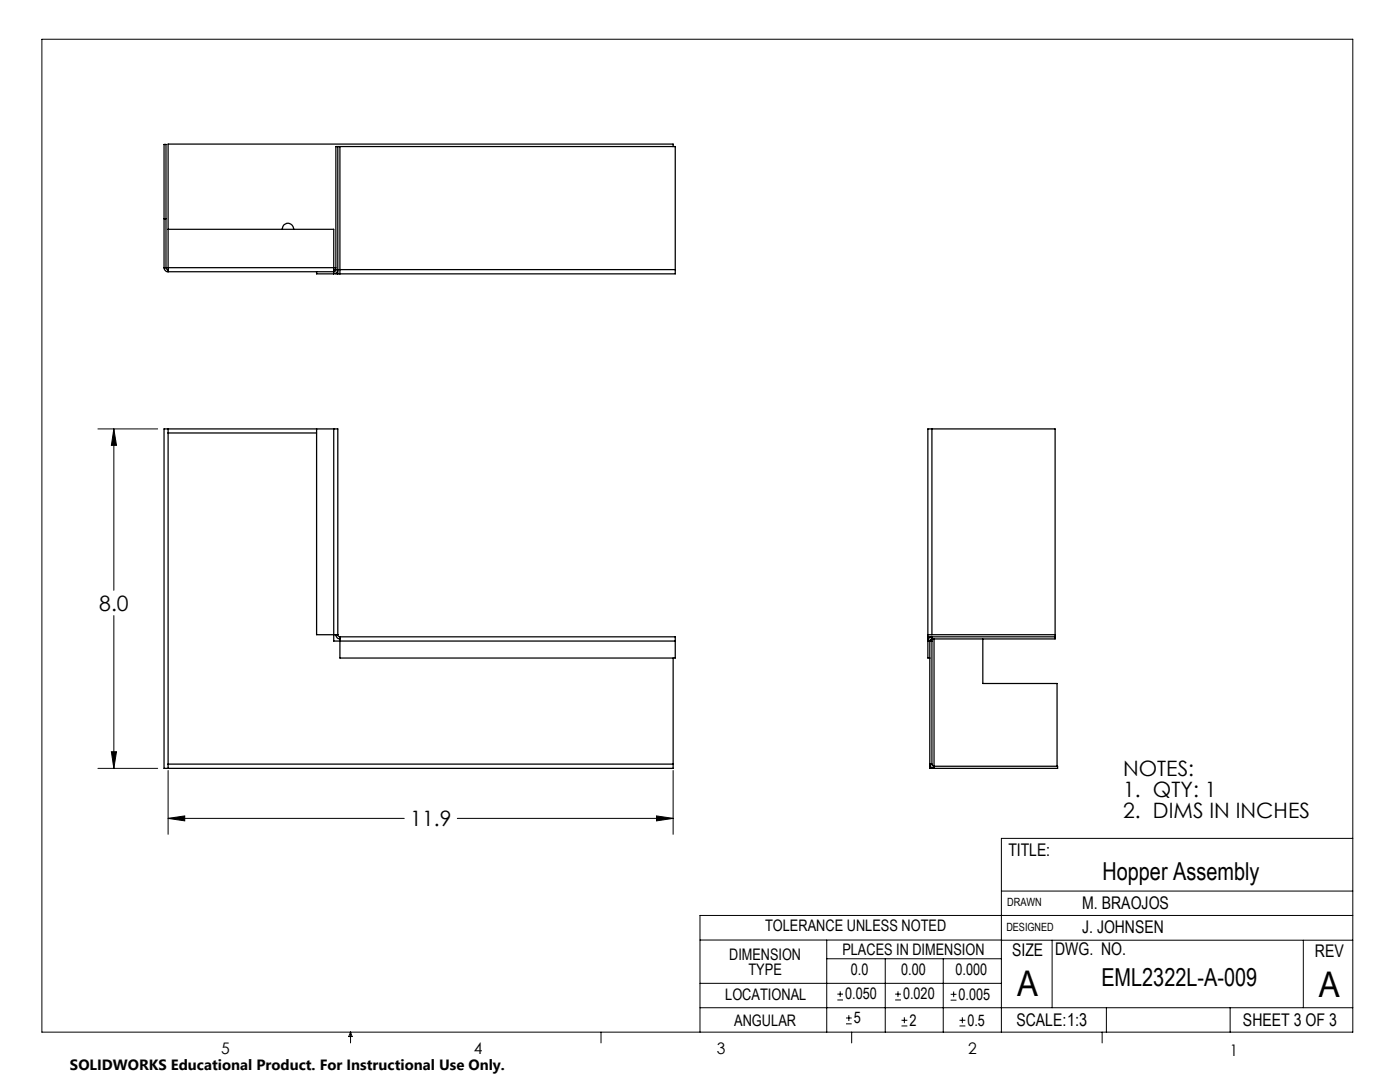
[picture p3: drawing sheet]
<svg xmlns="http://www.w3.org/2000/svg" width="279mm" height="216mm" viewBox="0 0 279 216" stroke-linecap="round" stroke-linejoin="round" font-family="sans-serif">
<g fill="none" stroke="#000" stroke-width=".2">
<path d="M8.4 7.8h261.6v198.2h-261.6zM19.5 85.6h12M22.7 85.6l.5 3.3h-1zM22.7 85.6v32.2M22.7 122.8v30.5M19.5 153.3h12M22.2 150h1l-.5 3.3zM33.5 153.7v12.8M134.3 153.7v12.8M33.5 163.3l3.4-.5v1zM33.5 163.3h47.2M91.3 163.3h43"/>
<path d="M131 162.8l3.3 .5-3.3 .5zM199.8 177.8h70.2M270 167.3h-70.2v38.7M139.7 187.6h60.2M139.7 196.2h60.1M165 187.6v18.4M165 191.3h34.8M167.1 199.5h1.1M167.1 198.4h1.1M167.7 197.8v1.1M176.7 191.3v14.7M178.6 199.5h1.2"/>
<path d="M178.6 198.4h1.2M179.2 197.8v1.1M188.2 191.3v14.7M189.7 199.6h1.2M189.7 198.4h1.2M190.3 197.8v1.2M199.8 187.6h70.2M210 187.6v13.5M260.1 187.6v13.5M270 182.7h-130.3v23.3M70 206v2.1M70 206l.3 .8h-.7z"/>
<path d="M119.9 206v2.1M139.7 201.1h130.3M168.8 204.3h1.2M168.8 203.1h1.2M169.4 202.6v1.1M170 206v2.1M179.9 204.7h1.2M179.9 203.6h1.2M180.5 203v1.2M191.5 204.7h1.2M191.5 203.6h1.2M192.1 203v1.2"/>
<path d="M220 206v2.1M220.8 201.1v4.9M245.5 201.1v4.9"/>
</g>
<path d="M33.5 163.3l3.4-.5v1zM131 162.8l3.3 .5-3.3 .5zM22.7 85.6l.5 3.3h-1zM22.2 150h1l-.5 3.3z" fill="#000"/>
<g fill="none" stroke="#000" stroke-width=".25">
<path d="M67.4 29.2h.4M67.4 29.2v25.4M67.4 29.2h-.4v24.6M67.8 29.2h67v24.6M67.8 29.2v25.4M134.3 29.2v-.4h-100.8v24.6M32.7 53.4a.85 .85 0 0 0 .8 .8M32.7 53.4v-24.6h.4v24.6M32.7 53.4h.4M32.7 43.6h.4M33.1 53.4l.4 .4M33.5 45.8h33.1v8.4"/>
<path d="M33.5 53.4v.4M33.5 53.8v.4M33.5 54.2h33.1M33.5 53.4h33.5M56.3 45.8a1.13 1.13 0 0 1 1.2-1.3 1.13 1.13 0 0 1 1.1 1.3M63.2 54.2v.4h3.4M66.6 54.2v.4M66.6 53.8h.4M67 53.8h.4a.79 .79 0 0 1-.8 .8M67 53.8l-.1 .4h-.3M67 54.5v.1h.4M67.4 54.6h.4"/>
<path d="M67.8 53.8h67M134.8 53.8v.8h-67M33.5 85.6h-.8v67.7h.8M33.5 85.6h33.1M33.5 85.6v67.7M33.5 86.4h29.7M63.2 85.6v41h3.8M66.6 85.6h.8v41M66.6 85.6v42.3h68.2M186 85.6h-.8v41M186 85.6h24.6v41M186 85.6v41"/>
<path d="M67 126.6a.84 .84 0 0 0 .8 .9M67 126.6h.4M67.4 126.6l.2 .4 .2 .1M67.8 127.1h67v.8M67.8 127.5v3.8h67v-3.4M67.8 127.1v.4M134.3 131.3v21.2M185.2 127.9a.84 .84 0 0 1 .8-.8v25.4M185.2 126.6v.5M185.2 127.9v3.4h.4M185.2 127.9h.8M185.2 126.6h25.4"/>
<path d="M185.2 127.1h25.4M185.2 127.1v.4h.1M186.4 127.5v25.8M196.1 127.5v8.9h14.9v16.5M210.6 127.1v.4h-24.8l-.2 .2v25.6h.4M210.6 126.6v.5M33.5 152.5h100.8M134.3 152.5v.8h-100.8M186 152.5l.1 .3 .2 .1h24.8v.4h-24.7M186 152.5h-.4a.84 .84 0 0 0 .8 .8M186 153.3h.4M186 153.2v.1"/>
</g>
<g font-size="7.1">
<text x="203" y="198.7">A</text>
<text x="263.2" y="198.9">A</text>
</g>
<g font-size="4.9">
<text x="220" y="175.7">Hopper Assembly</text>
<text x="219.8" y="196.7">EML2322L-A-009</text>
</g>
<g font-size="4.2">
<text x="19.8" y="121.9">8.0</text>
<text x="224.2" y="154.8">NOTES:</text>
<text x="224.2" y="158.9">1. QTY: 1</text>
<text x="81.9" y="164.9">11.9</text>
<text x="224.2" y="163.1">2. DIMS IN INCHES</text>
</g>
<g font-size="3.5">
<text x="201.2" y="170.7">TITLE:</text>
<text x="216" y="181.4">M. BRAOJOS</text>
<text x="202" y="190.7">SIZE</text>
<text x="210.6" y="190.6">DWG. NO.</text>
<text x="216" y="186.2">J. JOHNSEN</text>
<text x="262.4" y="190.9">REV</text>
<text x="202.9" y="204.6">SCALE:1:3</text>
<text x="248.1" y="204.6">SHEET 3 OF 3</text>
</g>
<g font-size="3.2">
<text x="152.7" y="185.7">TOLERANCE UNLESS NOTED</text>
<text x="145.5" y="191.5">DIMENSION</text>
<text x="168.1" y="190.5">PLACES IN DIMENSION</text>
<text x="149.4" y="194.6">TYPE</text>
<text x="169.8" y="194.6">0.0</text>
<text x="179.8" y="194.6">0.00</text>
<text x="190.7" y="194.6">0.000</text>
<text x="144.7" y="199.6">LOCATIONAL</text>
<text x="168.7" y="199.4">0.050</text>
<text x="180.2" y="199.4">0.020</text>
<text x="191.3" y="199.5">0.005</text>
<text x="146.5" y="204.6">ANGULAR</text>
<text x="170.4" y="204.2">5</text>
<text x="181.5" y="204.6">2</text>
<text x="193.1" y="204.6">0.5</text>
<text x="44.2" y="210.4">5</text>
<text x="94.6" y="210.3">4</text>
<text x="143.1" y="210.4">3</text>
<text x="193.2" y="210.3">2</text>
<text x="245.4" y="210.6">1</text>
</g>
<text font-size="3" x="14" y="213.5">SOLIDWORKS Educational Product. For Instructional Use Only.</text>
<g font-size="2.3">
<text x="200.8" y="185.7">DESIGNED</text>
<text x="201" y="180.9">DRAWN</text>
</g>
</svg>
